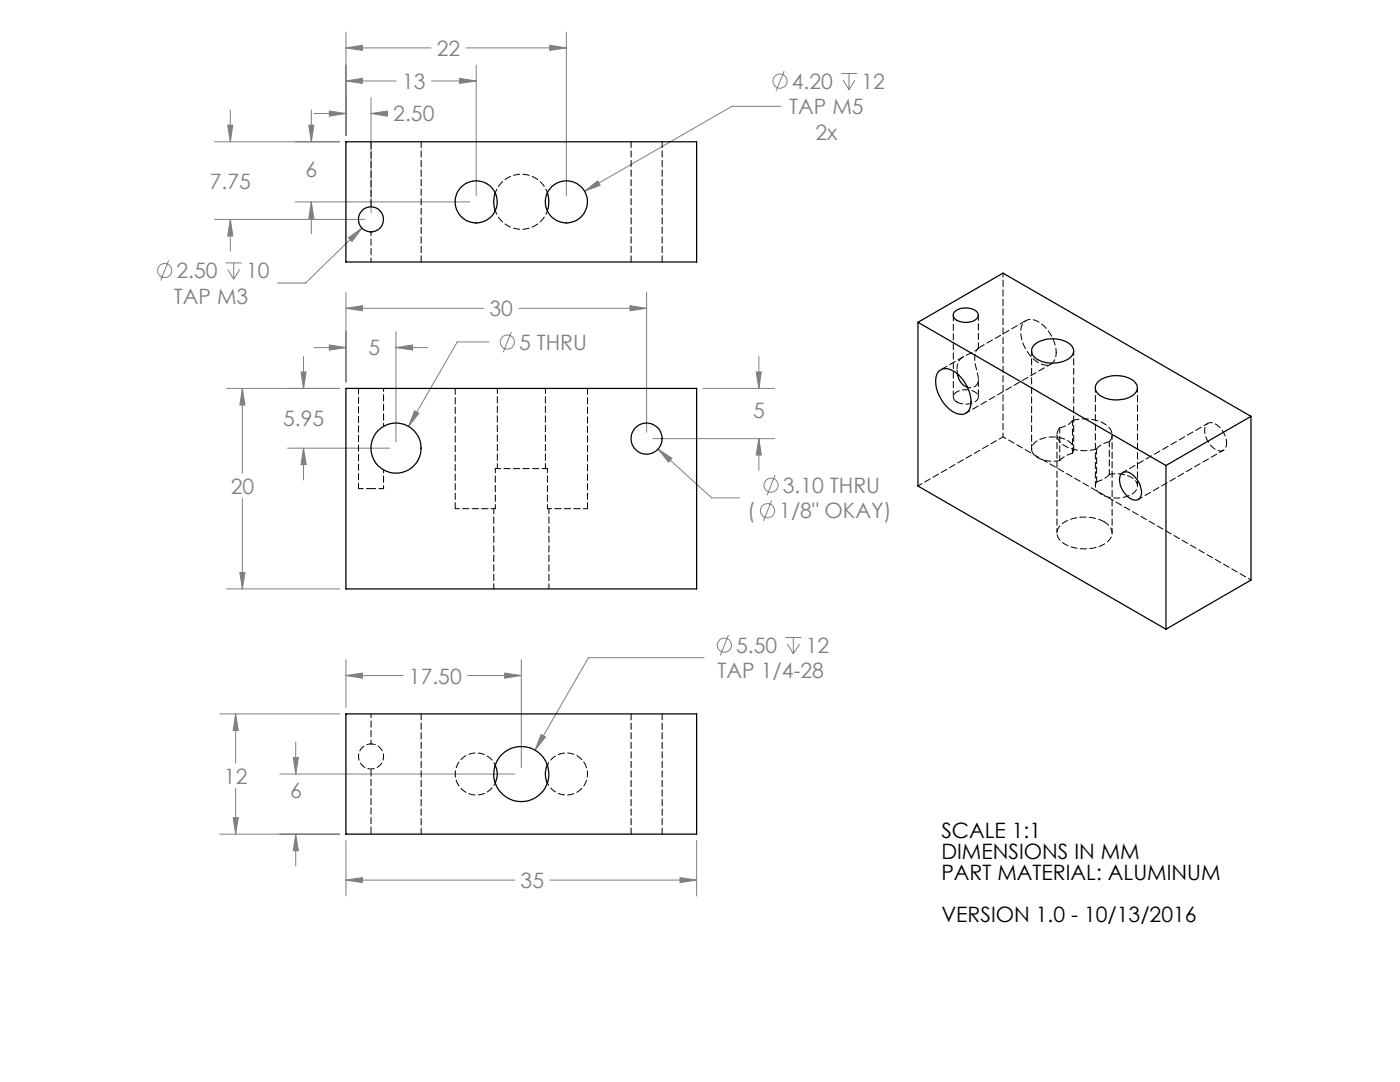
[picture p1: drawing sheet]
<svg xmlns="http://www.w3.org/2000/svg" width="279mm" height="216mm" viewBox="0 0 279 216" stroke-linecap="round" stroke-linejoin="round" font-family="sans-serif">
<g fill="none" stroke="#808080" stroke-width=".2">
<path d="M69 16.2l3.3-.6v1.1zM69 9.6l3.3-.6v1.1zM69 6.4v20.6M69 16.2h10.1M69 9.6h17M74 19.5v23M86.1 16.2h8.9M91.7 15.6l3.3 .6-3.3 .5zM93 9.6h20M95 13v26M109.7 9l3.3 .6-3.3 .5zM113 6.4v32.6"/>
<path d="M156.5 14.2l-1.6 4M167.8 14.7h3.3M168.2 16l1.2 1.9M169.4 14.7v3.2M170.6 16l-1.2 1.9M42.8 28.3h25M45.4 25h1.1l-.5 3.3zM46 21.9v6.4M61.6 25h1.1l-.6 3.3zM62.1 21.9v6.4M62.7 22.6h6.3M65.7 22.2l3.3 .4-3.3 .6z"/>
<path d="M74 22.6h3.3M74 22.6l3.3-.4v1zM116.7 38.2l2.6-2.1 .5 .9zM155.9 21.2h-9.8l-29.4 17M33.7 52l-1.6 4M42.8 43.8h30M45 52.5h3.3M45.4 53.8l1.2 1.9M46 43.8l.5 3.3h-1.1zM46 43.8v6.3M46.6 52.5v3.2M47.8 53.8l-1.2 1.9"/>
<path d="M58.9 40.3h34.9M62.1 40.3v6.3M62.1 40.3l.6 3.3h-1.1zM69 58.3v17.9M69.5 47.4l2.7-1.9-2 2.7zM72.2 45.5l-11.2 11h-5.6M129 58.3v28M45.2 77.5h22.6M48.4 77.5l.5 3.3h-1zM48.4 77.5v16.9M60.1 74.2h1l-.5 3.3zM60.6 71.2v6.3"/>
<path d="M62.7 69.4h6.3M65.7 68.8l3.3 .6-3.3 .5zM69 61.5l3.3-.5v1zM69 61.5h27.5M79 66.2v22M79 69.4h6.4M79 69.4l3.3-.6v1.1zM97.6 68.2h-6.3l-9.8 16.9M102.1 66.3l-1.7 4M103.5 61.5h25.5M125.7 61l3.3 .5-3.3 .5zM140.3 77.5h14.3"/>
<path d="M150.9 74.2h1l-.5 3.3zM151.4 71.2v6.3M48.4 99.4v18.1M57.4 89.4h20.4M60.6 89.4l.5 3.3h-1zM60.6 89.4v6.4M82.7 82l.9 .5-2.1 2.6zM130.3 87.5h24.3M131.3 89.6l2.8 1.8-.7 .8zM131.3 89.6l10.7 9.7h5.6M151.4 87.5v6.4M151.4 87.5l.5 3.3h-1z"/>
<path d="M154 99.9l-1.6 4M154.7 94.8l-1.6 4M45.2 117.5h22.6M47.9 114.2h1l-.5 3.3zM69 134.8l3.3-.5v1zM69 131.6v9.6M69 134.8h11.4M93.3 134.8h10.7M100.7 134.3l3.3 .5-3.3 .5zM104 131.6v21.6M140.5 131.2h-23.1l-10.6 18.5M145.4 126.7l-1.6 4.1"/>
<path d="M156.7 127.2h3.2M157.1 128.5l1.2 2M158.3 127.2v3.3M159.6 128.5l-1.3 2M43.9 142.5h23.9M47 142.5l.6 3.3h-1.1zM47 142.5v9.8M47 157.3v9.1M55.8 154.4h47M58.5 151.2h1l-.5 3.2zM59 148.1v6.3M108 146.6l.9 .5-2.1 2.6z"/>
<path d="M43.9 166.4h23.9M46.5 163.2h1.1l-.6 3.2zM59 166.4v6.4M59 166.4l.5 3.4h-1zM69 175.6l3.3-.5v1zM69 167.7v11.1M69 175.6h33.7M109.7 175.6h29.3M135.7 175.1l3.3 .5-3.3 .5zM139 167.7v11.1"/>
<circle cx="155.7" cy="16.2" r="1.42"/>
<circle cx="32.9" cy="54" r="1.41"/>
<circle cx="101.2" cy="68.3" r="1.42"/>
<circle cx="153.9" cy="96.8" r="1.41"/>
<circle cx="153.2" cy="101.9" r="1.42"/>
<circle cx="144.6" cy="128.7" r="1.41"/>
</g>
<path d="M48.4 77.5l.5 3.3h-1zM47.9 114.2h1l-.5 3.3zM82.7 82l-1.2 3.1 2.1-2.6zM131.3 89.6l2.1 2.6 .7-.8zM60.6 89.4l.5 3.3h-1zM60.1 74.2h1l-.5 3.3zM79 69.4l3.3-.6v1.1zM65.7 68.8l3.3 .6-3.3 .5zM69 61.5l3.3-.5v1zM125.7 61l3.3 .5-3.3 .5zM151.4 87.5l.5 3.3h-1zM150.9 74.2h1l-.5 3.3zM69.5 47.4l.7 .8 2-2.7zM116.7 38.2l3.1-1.2-.5-.9zM91.7 15.6l3.3 .6-3.3 .5zM69 16.2l3.3-.6v1.1zM109.7 9l3.3 .6-3.3 .5zM69 9.6l3.3-.6v1.1zM45.4 25h1.1l-.5 3.3zM46 43.8l.5 3.3h-1.1zM61.6 25h1.1l-.6 3.3zM62.1 40.3l.6 3.3h-1.1zM65.7 22.2l3.3 .4-3.3 .6zM74 22.6l3.3-.4v1zM135.7 175.1l3.3 .5-3.3 .5zM69 175.6l3.3-.5v1zM46.5 163.2h1.1l-.6 3.2zM47 142.5l.6 3.3h-1.1zM108 146.6l-1.2 3.1 2.1-2.6zM69 134.8l3.3-.5v1zM100.7 134.3l3.3 .5-3.3 .5zM59 166.4l.5 3.4h-1zM58.5 151.2h1l-.5 3.2z" fill="#808080"/>
<g fill="none" stroke="#000" stroke-width=".25">
<path d="M69 28.3h70v24h-70zM98.8 38.5a5.2 5.2 0 0 0 0 3.6M109.2 38.5a5.2 5.2 0 0 1 0 3.6M69 77.5h70v40h-70zM183.2 64.3l17-9.8 49.5 28.6M183.2 64.3l49.5 28.6M183.2 64.3v32.7l49.5 28.6M187.4 74a2.59 2.59 0 0 1 3.4 .4 7.2 7.2 0 0 1 2.8 7 1.99 1.99 0 0 1-3.1 .9 7.2 7.2 0 0 1-3.6-7.4zM190.5 62.3a3.5 3.5 0 0 1 4.6 0 1.08 1.08 0 0 1-.6 1.7 3.6 3.6 0 0 1-4.1-.6l-.1-.7zM191.1 74.6a3.3 3.3 0 0 0 2 2.7M206.4 68.8a6 6 0 0 1 7.4 .1 1.76 1.76 0 0 1-.9 2.9 6 6 0 0 1-6.7-.8 1.63 1.63 0 0 1 .2-2.2zM219.1 76.2a6.1 6.1 0 0 1 7.4 0 1.72 1.72 0 0 1-.8 2.9 6 6 0 0 1-6.7-.7 1.54 1.54 0 0 1 .1-2.2z"/>
<path d="M223.7 94.6a1.57 1.57 0 0 1 2.4 .2 4.2 4.2 0 0 1 1.5 4.3 1.46 1.46 0 0 1-2.4 .1 4 4 0 0 1-1.5-4.6zM232.7 92.9v32.7M249.7 83.1l-17 9.8M249.7 83.1v32.6l-17 9.9M69 142.5h70v23.9h-70zM98.8 152.7a4.3 4.3 0 0 1 0 3.5M109.2 152.7a4.3 4.3 0 0 0 0 3.5"/>
<circle cx="74" cy="43.8" r="2.5"/>
<circle cx="95" cy="40.3" r="4.2"/>
<circle cx="113" cy="40.3" r="4.2"/>
<circle cx="79" cy="89.4" r="5"/>
<circle cx="129" cy="87.5" r="3.1"/>
<circle cx="104" cy="154.4" r="5.5"/>
</g>
<path d="M108.8 77.5v16M191 73.6a3 3 0 0 1 2.4-3l1.3-.6 .5-.5M71.5 97.5h2.5M74 97.5h2.5M99.2 93.5v-16M98.5 101.5v16M109.5 117.5v-16" fill="none" stroke="#000" stroke-width=".2" stroke-dasharray="1.3 .6" stroke-dashoffset=".3"/>
<g fill="none" stroke="#000" stroke-width=".2" stroke-dasharray="1.3 .6" stroke-dashoffset=".4">
<path d="M205.9 70v19.6M210.8 70.3a7.4 7.4 0 0 0-4.5-6.5 2.07 2.07 0 0 0-2.6 2.5 7.4 7.4 0 0 0 4.5 6.5 2.07 2.07 0 0 0 2.6-2.5M218.6 77.4v19.6M109.3 93.5v8M192.8 82.4l17-9.8M200.2 87.2l-17 9.8M210.9 86.8v19.5M214.3 89.6v-19.6M227 97v-19.6M227.2 99.6l17-9.8M241.1 84.5l-17 9.8M244.8 88.4a4.5 4.5 0 0 0-2.9-4 1.39 1.39 0 0 0-1.5 1.9 4.2 4.2 0 0 0 3.2 3.7 1.33 1.33 0 0 0 1.2-1.6"/>
<path d="M90.8 101.5h8M98.8 101.5v-8M109.3 101.5h7.9M221.9 106.3v-19.5M74 148.4a2.5 2.5 0 0 1 2.3 3.7 2.5 2.5 0 0 1-4.3 .3 2.5 2.5 0 0 1 1.7-3.9l.3-.1"/>
</g>
<path d="M71.5 77.5v20M195.3 69.5v-6.6M109.3 93.5h-10.5M211.5 91.9v-6.5M214 83.9v6.5M218.9 89.6v6.5M221.4 94.7v-6.6" fill="none" stroke="#000" stroke-width=".2" stroke-dasharray="1.3 .6" stroke-dashoffset=".2"/>
<path d="M76.5 85.1v-7.6M76.5 97.5v-3.8M98.8 156.2a4.2 4.2 0 0 1-6.4 1.5 4.2 4.2 0 0 1 0-6.6 4.2 4.2 0 0 1 6.4 1.6M109.3 152.7a4.2 4.2 0 0 1 6.4-1.6 4.2 4.2 0 0 1 0 6.6 4.2 4.2 0 0 1-6.4-1.5" fill="none" stroke="#000" stroke-width=".2" stroke-dasharray="1.3 .6" stroke-dashoffset=".7"/>
<g fill="none" stroke="#000" stroke-width=".2" stroke-dasharray="1.3 .6" stroke-dashoffset=".1">
<path d="M125.9 28.3v24M84 52.3v-24M132.1 52.3v-24M90.8 77.5v24M190.3 62.9v16.3M191 80.2a3.3 3.3 0 0 0 4.2-.7 1.42 1.42 0 0 0-1.5-1.6 2.91 2.91 0 0 0-3.4 1.1l.1 .7 .6 .5M211.5 91.9a5.1 5.1 0 0 1 2.5-1.5M214 90.4a1.83 1.83 0 0 0-1.1-2.6 6 6 0 0 0-6.6 .8 1.71 1.71 0 0 0 .7 2.6 6.5 6.5 0 0 0 4.5 .7M214 83.9a3.9 3.9 0 0 1-2.5 1.5M218.9 96.1a1.83 1.83 0 0 0 1.1 2.6 6 6 0 0 0 6.6-.7 1.71 1.71 0 0 0-.7-2.7 6.5 6.5 0 0 0-4.5-.6M218.9 89.6a3.9 3.9 0 0 1 2.5-1.5M221.4 94.7a5.1 5.1 0 0 1-2.5 1.4"/>
<path d="M117.2 101.5v-24M220.3 104.1a2.36 2.36 0 0 1 1.6 2.2 2.36 2.36 0 0 1-1.5 2.2 8.1 8.1 0 0 1-8.7-.6 2.21 2.21 0 0 1 .6-3.6 8.5 8.5 0 0 1 8-.2M125.9 142.4v24M84 166.4v-24M132.1 166.4v-24"/>
</g>
<path d="M98.8 38.5a5.5 5.5 0 0 1 5.2-3.7 5.5 5.5 0 0 1 5.3 3.7M74 46.3v6M109.3 42a5.5 5.5 0 0 1-5.3 3.8 5.5 5.5 0 0 1-5.2-3.8M200.2 54.5v32.7M191.1 74.6l-.1-1M74 142.4v6" fill="none" stroke="#000" stroke-width=".2" stroke-dasharray="1.3 .6" stroke-dashoffset=".5"/>
<path d="M74 28.3v13M192.4 71.1l-4.6 2.7M204.8 64l-9.6 5.5M214 83.9a7.9 7.9 0 0 1 7.3 1.4 2.03 2.03 0 0 1 .1 2.8M218.9 89.6a7.9 7.9 0 0 1-7.3-1.4 2.03 2.03 0 0 1-.1-2.8M74 153.4v13" fill="none" stroke="#000" stroke-width=".2" stroke-dasharray="1.3 .6" stroke-dashoffset="-.1"/>
<path d="M195.2 69.5a4.1 4.1 0 0 0-.4 4l.3 1.2a1.86 1.86 0 0 1-1 2.6h-1M249.7 115.7l-49.5-28.5" fill="none" stroke="#000" stroke-width=".2" stroke-dasharray="1.3 .6" stroke-dashoffset=".6"/>
<path d="M195.3 79.2v-3.5" fill="none" stroke="#000" stroke-width=".2" stroke-dasharray="1.3 .6" stroke-dashoffset="-.2"/>
<g font-size="4.2" fill="#808080">
<text x="87.2" y="11.1">22</text>
<text x="80.3" y="17.7">13</text>
<text x="158" y="17.7">4.20</text>
<text x="171.9" y="17.7">12</text>
<text x="157.5" y="22.8">TAP M5</text>
<text x="78.5" y="24.2">2.50</text>
<text x="162.7" y="27.9">2x</text>
<text x="61" y="35.2">6</text>
<text x="41.9" y="37.6">7.75</text>
<text x="35.2" y="55.5">2.50</text>
<text x="49.1" y="55.5">10</text>
<text x="34.7" y="60.6">TAP M3</text>
<text x="97.7" y="63.1">30</text>
<text x="73.5" y="70.9">5</text>
<text x="103.6" y="69.8">5 THRU</text>
<text x="150.3" y="83.4">5</text>
<text x="56.5" y="85">5.95</text>
<text x="46" y="98.5">20</text>
<text x="156.2" y="98.4">3.10 THRU</text>
<text x="149.2" y="103.4">(</text>
<text x="155.5" y="103.4">1/8&quot; OKAY)</text>
<text x="146.9" y="130.3">5.50</text>
<text x="160.8" y="130.3">12</text>
<text x="81.6" y="136.4">17.50</text>
<text x="143.2" y="135.4">TAP 1/4-28</text>
<text x="44.7" y="156.4">12</text>
<text x="57.9" y="159.1">6</text>
<text x="103.9" y="177.2">35</text>
</g>
<g font-size="4.2">
<text x="187.9" y="167.3">SCALE 1:1</text>
<text x="187.9" y="171.4">DIMENSIONS IN MM</text>
<text x="187.9" y="175.6">PART MATERIAL: ALUMINUM</text>
<text x="187.9" y="184">VERSION 1.0 - 10/13/2016</text>
</g>
</svg>
